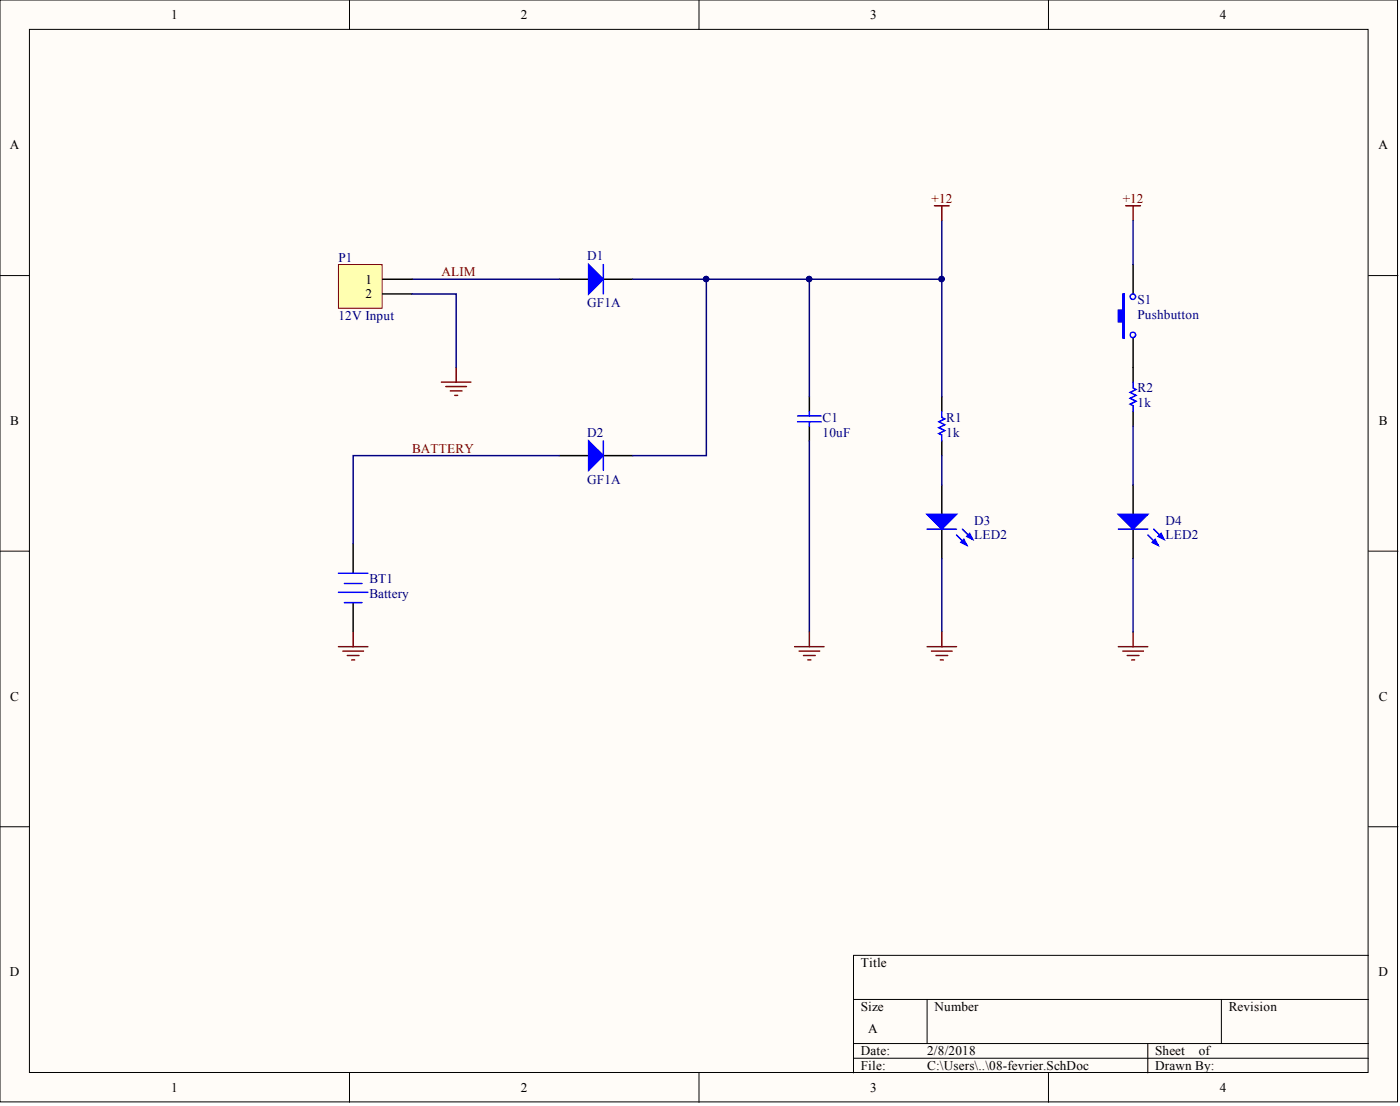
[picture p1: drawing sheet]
<svg xmlns="http://www.w3.org/2000/svg" width="241mm" height="190mm" viewBox="0 0 241 190" stroke-linecap="round" stroke-linejoin="round" font-family="sans-serif">
<g fill="#fffcf8" stroke="#000" stroke-width=".17">
<path d="M0 0h240.9v189.8h-240.9z"/>
<path d="M5.1 5.1h230.7v179.6h-230.7z"/>
</g>
<g fill="none" stroke="#000" stroke-width=".17">
<path d="M60.2 0v5.1M120.5 0v5.1M180.7 0v5.1M0 47.5h5.1M235.9 47.5h5.1M0 94.9h5.1M235.9 94.9h5.1M0 142.4h5.1M235.9 142.4h5.1M147.1 172.1h88.8M147.1 179.7h88.8M159.8 172.1v7.6"/>
<path d="M197.8 179.7v5.1M210.5 172.1v7.6M235.9 164.6h-88.8v20.2M60.2 184.8v5.1M120.5 184.8v5.1M147.1 182.3h88.8M180.7 184.8v5.1"/>
</g>
<g fill="none" stroke="#000" stroke-width=".25">
<path d="M96.4 48.1h5.1M104 48.1h5.1M96.4 78.5h5.1M104 78.5h5.1M139.5 68.4v2.5M139.5 73.4v2.5M162.3 68.4v2.5M162.3 75.9v2.6M195.3 63.3v2.5M195.3 70.9v2.5M60.9 93.7v5M162.3 83.5v5.1"/>
<path d="M162.3 91.1v5.1M195.3 83.5v5.1M195.3 91.1v5.1M60.9 103.8v5.1"/>
</g>
<g fill="none" stroke="#00f" stroke-width=".25">
<path d="M104 45.6v5M104 75.9v5.1M137.5 71.6h4M137.5 72.7h4M139.5 70.9v.7M139.5 72.7v.7M162.3 70.9v1l.5 .2-1 .6 1 .5-1 .5 1 .5-1 .5 .5 .2v1M195.3 65.8v1l.5 .3-1 .5 1 .5-1 .5 1 .5-1 .5 .5 .3v1M58.3 98.7h5.1M159.8 91.1h5.1M164.9 92.1l1.7 1.8M165.9 91.1l1.8 1.8"/>
<path d="M192.8 91.1h5M197.8 92.1l1.8 1.8M198.8 91.1l1.8 1.8M58.3 102h5.1M59.3 100.5h3.1M59.3 103.8h3.1"/>
</g>
<g fill="#00f" stroke="#00f" stroke-width=".25">
<path d="M101.5 75.9l2.5 2.6-2.5 2.5z"/>
<path d="M101.5 45.6l2.5 2.5-2.5 2.5z"/>
<path d="M159.8 88.6h5.1l-2.6 2.5z"/>
<path d="M165.6 93.4l.5-.5 .5 1z"/>
<path d="M166.6 92.4l.5-.5 .6 1z"/>
<path d="M192.8 88.6h5l-2.5 2.5z"/>
<path d="M198.6 93.4l.5-.5 .5 1z"/>
<path d="M199.6 92.4l.5-.5 .5 1z"/>
</g>
<path d="M162.3 38v10.1M71 48.1h25.4M109.1 48.1h12.6v30.4h-12.6M121.7 48.1h17.8v20.3M139.5 48.1h22.8v20.3M96.4 78.5h-35.5v15.2M139.5 75.9v33M162.3 78.5v5M195.3 73.4v10.1M162.3 96.2v12.7" fill="none" stroke="#000080" stroke-width=".25"/>
<g fill="#000080" stroke="#000080" stroke-width=".17">
<circle cx="121.7" cy="48.1" r=".47"/>
<circle cx="139.5" cy="48.1" r=".47"/>
<circle cx="162.3" cy="48.1" r=".47"/>
</g>
<g fill="none" stroke="#800000" stroke-width=".25">
<path d="M161.1 35.4h2.5M162.3 35.4v2.6M194 35.4h2.6M195.3 35.4v2.6M58.3 111.4h5.1M59.1 112.1h3.5M59.9 112.9h2M60.6 113.7h.5M60.9 108.9v2.5M137 111.4h5M137.7 112.1h3.6M138.5 112.9h2"/>
<path d="M139.2 113.7h.6M139.5 108.9v2.5M159.8 111.4h5.1M160.5 112.1h3.6M161.3 112.9h2M162.1 113.7h.5M162.3 108.9v2.5"/>
</g>
<path d="M58.3 45.6h7.6v7.5h-7.6z" fill="#ffffb0" stroke="#800000" stroke-width=".17"/>
<path d="M65.9 48.1h5.1M65.9 50.6h5.1M195.3 45.6v5M195.3 58.2v5.1" fill="none" stroke="#000" stroke-width=".25"/>
<path d="M76.1 65.8h5.1M76.9 66.6h3.5M77.6 67.3h2M78.4 68.1h.5M78.6 63.3v2.5M192.8 111.4h5M193.5 112.1h3.6M194.3 112.9h2M195 113.7h.6M195.3 108.9v2.5" fill="none" stroke="#800000" stroke-width=".25"/>
<path d="M195.3 38v7.6M71 50.6h7.6v12.7M195.3 96.2v12.7" fill="none" stroke="#000080" stroke-width=".25"/>
<path d="M193.5 50.6h.3v7.6h-.3v-2.8h-.7v-2h.7z" fill-rule="evenodd" fill="#00f" stroke="#00f" stroke-width=".25"/>
<g fill="none" stroke="#00f" stroke-width=".25">
<circle cx="195.3" cy="57.7" r=".47"/>
<circle cx="195.3" cy="51.1" r=".47"/>
</g>
<g font-size="2.3">
<text x="29.5" y="3.3">1</text>
<text x="89.8" y="3.3">2</text>
<text x="150" y="3.3">3</text>
<text x="210.3" y="3.3">4</text>
<text x="1.7" y="25.7">A</text>
<text x="237.6" y="25.7">A</text>
<text x="63" y="48.9">1</text>
<text x="63" y="51.4">2</text>
<text x="1.8" y="73.2">B</text>
<text x="237.7" y="73.2">B</text>
<text x="1.8" y="120.7">C</text>
<text x="237.7" y="120.7">C</text>
<text x="148.4" y="166.6">Title</text>
<text x="1.7" y="168.2">D</text>
<text x="237.6" y="168.2">D</text>
<text x="148.4" y="174.2">Size</text>
<text x="149.6" y="178">A</text>
<text x="161.1" y="174.2">Number</text>
<text x="211.8" y="174.2">Revision</text>
<text x="148.4" y="181.8">Date:</text>
<text x="148.4" y="184.3">File:</text>
<text x="159.8" y="181.8">2/8/2018</text>
<text x="159.8" y="184.3">C:\Users\..\08-fevrier.SchDoc</text>
<text x="199.1" y="181.8">Sheet</text>
<text x="199.1" y="184.3">Drawn By:</text>
<text x="206.6" y="181.8">of</text>
<text x="29.5" y="188.1">1</text>
<text x="89.8" y="188.1">2</text>
<text x="150" y="188.1">3</text>
<text x="210.3" y="188.1">4</text>
</g>
<g font-size="2.3" fill="#800000">
<text x="160.5" y="34.9">+12</text>
<text x="193.5" y="34.9">+12</text>
<text x="76.1" y="47.6">ALIM</text>
<text x="71" y="78">BATTERY</text>
</g>
<g font-size="2.3" fill="#000080">
<text x="58.3" y="45.1">P1</text>
<text x="101.2" y="44.8">D1</text>
<text x="101.2" y="52.9">GF1A</text>
<text x="196.1" y="52.4">S1</text>
<text x="58.3" y="55.2">12V Input</text>
<text x="196.1" y="54.9">Pushbutton</text>
<text x="196.1" y="67.6">R2</text>
<text x="196.1" y="70.1">1k</text>
<text x="101.2" y="75.2">D2</text>
<text x="141.8" y="72.7">C1</text>
<text x="141.8" y="75.2">10uF</text>
<text x="163.1" y="72.7">R1</text>
<text x="163.1" y="75.2">1k</text>
<text x="101.2" y="83.3">GF1A</text>
<text x="167.9" y="90.4">D3</text>
<text x="167.9" y="92.9">LED2</text>
<text x="200.9" y="90.4">D4</text>
<text x="200.9" y="92.9">LED2</text>
<text x="63.7" y="100.5">BT1</text>
<text x="63.7" y="103">Battery</text>
</g>
</svg>
